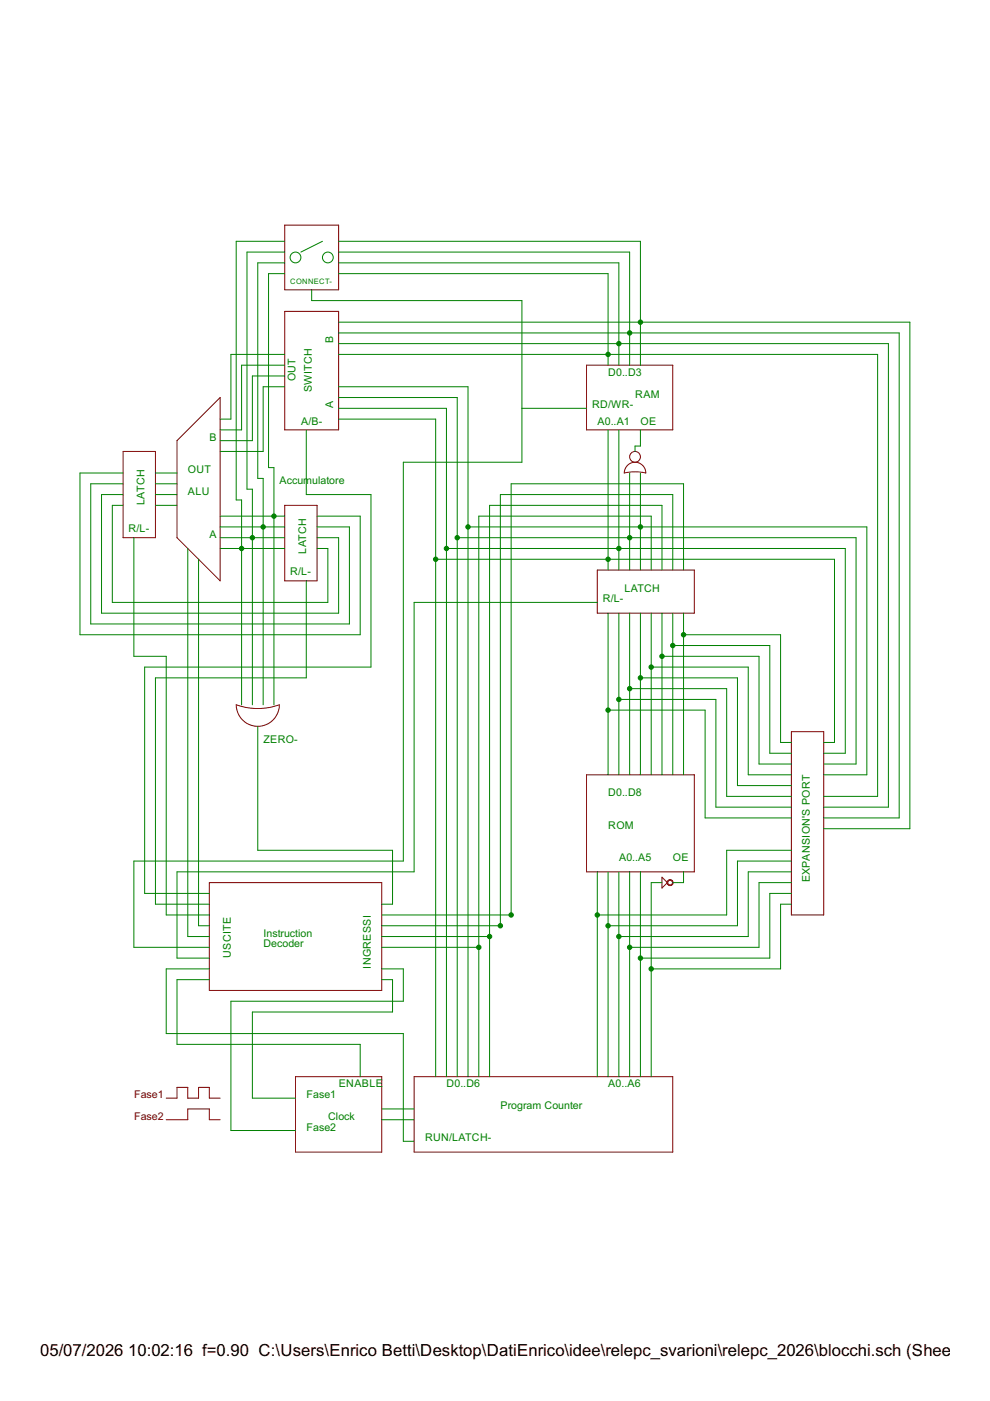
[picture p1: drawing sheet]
<?xml version="1.0" encoding="utf-8"?>
<!DOCTYPE eagle SYSTEM "eagle.dtd">
<eagle version="6.2">
<drawing>
<settings>
<setting alwaysvectorfont="no"/>
<setting verticaltext="up"/>
</settings>
<grid distance="0.05" unitdist="inch" unit="inch" style="lines" multiple="1" display="no" altdistance="0.01" altunitdist="inch" altunit="inch"/>
<schematic xreflabel="%F%N/%S.%C%R" xrefpart="/%S.%C%R">
<libraries>
</libraries>
<attributes>
</attributes>
<variantdefs>
</variantdefs>
<classes>
<class number="0" name="default" width="0" drill="0">
</class>
</classes>
<parts>
</parts>
<sheets>
<sheet>
<plain>
<text x="-17.78" y="35.56" size="1.778" layer="91">Clock</text>
<text x="-22.86" y="40.64" size="1.778" layer="91">Fase1</text>
<text x="-22.86" y="33.02" size="1.778" layer="91">Fase2</text>
<text x="-15.24" y="43.18" size="1.778" layer="91">ENABLE</text>
<text x="5.08" y="30.48" size="1.778" layer="91">RUN/LATCH-</text>
<text x="10.16" y="43.18" size="1.778" layer="91">D0..D6</text>
<text x="48.26" y="104.14" size="1.778" layer="91">ROM</text>
<text x="63.5" y="96.52" size="1.778" layer="91">OE</text>
<text x="50.8" y="96.52" size="1.778" layer="91">A0..A5</text>
<text x="48.26" y="43.18" size="1.778" layer="91">A0..A6</text>
<text x="48.26" y="111.76" size="1.778" layer="91">D0..D8</text>
<text x="93.98" y="116.84" size="1.778" layer="91" rot="R270">EXPANSION'S PORT</text>
<text x="52.07" y="160.02" size="1.778" layer="91">LATCH</text>
<text x="46.99" y="157.48" size="1.778" layer="91">R/L-</text>
<text x="-33.02" y="78.74" size="1.778" layer="91">Instruction</text>
<text x="-33.02" y="76.2" size="1.778" layer="91">Decoder</text>
<text x="54.61" y="205.74" size="1.778" layer="91">RAM</text>
<text x="45.72" y="199.39" size="1.778" layer="91">A0..A1</text>
<text x="55.88" y="199.39" size="1.778" layer="91">OE</text>
<text x="48.26" y="210.82" size="1.778" layer="91">D0..D3</text>
<text x="44.45" y="203.2" size="1.778" layer="91">RD/WR-</text>
<text x="-50.8" y="182.88" size="1.778" layer="91">ALU</text>
<text x="-21.59" y="207.01" size="1.778" layer="91" rot="R90">SWITCH</text>
<text x="-64.77" y="173.99" size="1.778" layer="91">R/L-</text>
<text x="-26.67" y="163.83" size="1.778" layer="91">R/L-</text>
<wire x1="-25.4" y1="27.94" x2="-25.4" y2="45.72" width="0.1524" layer="94"/>
<wire x1="-25.4" y1="45.72" x2="-5.08" y2="45.72" width="0.1524" layer="94"/>
<wire x1="-25.4" y1="27.94" x2="-5.08" y2="27.94" width="0.1524" layer="94"/>
<wire x1="-5.08" y1="27.94" x2="-5.08" y2="45.72" width="0.1524" layer="94"/>
<wire x1="-55.88" y1="40.64" x2="-53.34" y2="40.64" width="0.1524" layer="94"/>
<wire x1="-53.34" y1="40.64" x2="-53.34" y2="43.18" width="0.1524" layer="94"/>
<wire x1="-53.34" y1="43.18" x2="-50.8" y2="43.18" width="0.1524" layer="94"/>
<wire x1="-50.8" y1="43.18" x2="-50.8" y2="40.64" width="0.1524" layer="94"/>
<wire x1="-50.8" y1="40.64" x2="-48.26" y2="40.64" width="0.1524" layer="94"/>
<wire x1="-48.26" y1="40.64" x2="-48.26" y2="43.18" width="0.1524" layer="94"/>
<wire x1="-48.26" y1="43.18" x2="-45.72" y2="43.18" width="0.1524" layer="94"/>
<wire x1="-45.72" y1="43.18" x2="-45.72" y2="40.64" width="0.1524" layer="94"/>
<wire x1="-45.72" y1="40.64" x2="-43.18" y2="40.64" width="0.1524" layer="94"/>
<wire x1="-55.88" y1="35.56" x2="-50.8" y2="35.56" width="0.1524" layer="94"/>
<wire x1="-50.8" y1="35.56" x2="-50.8" y2="38.1" width="0.1524" layer="94"/>
<wire x1="-50.8" y1="38.1" x2="-45.72" y2="38.1" width="0.1524" layer="94"/>
<wire x1="-45.72" y1="38.1" x2="-45.72" y2="35.56" width="0.1524" layer="94"/>
<wire x1="-45.72" y1="35.56" x2="-43.18" y2="35.56" width="0.1524" layer="94"/>
<text x="-63.5" y="40.64" size="1.778" layer="94">Fase1</text>
<text x="-63.5" y="35.56" size="1.778" layer="94">Fase2</text>
<wire x1="2.54" y1="27.94" x2="2.54" y2="45.72" width="0.1524" layer="94"/>
<wire x1="2.54" y1="45.72" x2="63.5" y2="45.72" width="0.1524" layer="94"/>
<wire x1="63.5" y1="45.72" x2="63.5" y2="27.94" width="0.1524" layer="94"/>
<wire x1="63.5" y1="27.94" x2="2.54" y2="27.94" width="0.1524" layer="94"/>
<wire x1="-45.72" y1="66.04" x2="-45.72" y2="91.44" width="0.1524" layer="94"/>
<wire x1="-45.72" y1="91.44" x2="-5.08" y2="91.44" width="0.1524" layer="94"/>
<wire x1="-5.08" y1="91.44" x2="-5.08" y2="66.04" width="0.1524" layer="94"/>
<wire x1="-45.72" y1="66.04" x2="-5.08" y2="66.04" width="0.1524" layer="94"/>
<wire x1="43.18" y1="93.98" x2="68.58" y2="93.98" width="0.1524" layer="94"/>
<wire x1="68.58" y1="93.98" x2="68.58" y2="116.84" width="0.1524" layer="94"/>
<wire x1="68.58" y1="116.84" x2="43.18" y2="116.84" width="0.1524" layer="94"/>
<wire x1="43.18" y1="116.84" x2="43.18" y2="93.98" width="0.1524" layer="94"/>
<wire x1="60.96" y1="90.17" x2="60.96" y2="92.71" width="0.1524" layer="94"/>
<wire x1="60.96" y1="92.71" x2="62.23" y2="91.44" width="0.1524" layer="94"/>
<wire x1="62.23" y1="91.44" x2="60.96" y2="90.17" width="0.1524" layer="94"/>
<circle x="62.865" y="91.44" radius="0.635" width="0.1524" layer="94"/>
<wire x1="91.44" y1="83.82" x2="91.44" y2="127" width="0.1524" layer="94"/>
<wire x1="91.44" y1="127" x2="99.06" y2="127" width="0.1524" layer="94"/>
<wire x1="99.06" y1="127" x2="99.06" y2="83.82" width="0.1524" layer="94"/>
<wire x1="99.06" y1="83.82" x2="91.44" y2="83.82" width="0.1524" layer="94"/>
<text x="22.86" y="38.1" size="1.778" layer="91">Program Counter</text>
<wire x1="45.72" y1="154.94" x2="68.58" y2="154.94" width="0.1524" layer="94"/>
<wire x1="68.58" y1="154.94" x2="68.58" y2="165.1" width="0.1524" layer="94"/>
<wire x1="68.58" y1="165.1" x2="45.72" y2="165.1" width="0.1524" layer="94"/>
<wire x1="45.72" y1="154.94" x2="45.72" y2="165.1" width="0.1524" layer="94"/>
<wire x1="43.18" y1="198.12" x2="43.18" y2="213.36" width="0.1524" layer="94"/>
<wire x1="43.18" y1="213.36" x2="63.5" y2="213.36" width="0.1524" layer="94"/>
<wire x1="63.5" y1="213.36" x2="63.5" y2="198.12" width="0.1524" layer="94"/>
<wire x1="63.5" y1="198.12" x2="43.18" y2="198.12" width="0.1524" layer="94"/>
<text x="-24.13" y="199.39" size="1.778" layer="91">A/B-</text>
<text x="-16.51" y="203.2" size="1.778" layer="91" rot="R90">A</text>
<text x="-16.51" y="218.44" size="1.778" layer="91" rot="R90">B</text>
<text x="-25.4" y="209.55" size="1.778" layer="91" rot="R90">OUT</text>
<wire x1="-15.24" y1="198.12" x2="-27.94" y2="198.12" width="0.1524" layer="94"/>
<wire x1="-27.94" y1="198.12" x2="-27.94" y2="226.06" width="0.1524" layer="94"/>
<wire x1="-27.94" y1="226.06" x2="-15.24" y2="226.06" width="0.1524" layer="94"/>
<wire x1="-15.24" y1="226.06" x2="-15.24" y2="198.12" width="0.1524" layer="94"/>
<text x="-29.21" y="185.42" size="1.778" layer="91">Accumulatore</text>
<text x="-22.86" y="168.91" size="1.778" layer="91" rot="R90">LATCH</text>
<wire x1="-27.94" y1="162.56" x2="-27.94" y2="180.34" width="0.1524" layer="94"/>
<wire x1="-27.94" y1="180.34" x2="-20.32" y2="180.34" width="0.1524" layer="94"/>
<wire x1="-20.32" y1="180.34" x2="-20.32" y2="162.56" width="0.1524" layer="94"/>
<wire x1="-20.32" y1="162.56" x2="-27.94" y2="162.56" width="0.1524" layer="94"/>
<wire x1="-29.21" y1="133.35" x2="-39.37" y2="133.35" width="0.1524" layer="94" curve="-180"/>
<wire x1="-29.21" y1="133.35" x2="-39.37" y2="133.35" width="0.1524" layer="94" curve="-39.966213"/>
<text x="-33.02" y="124.46" size="1.778" layer="91">ZERO-</text>
<wire x1="-66.04" y1="172.72" x2="-66.04" y2="193.04" width="0.1524" layer="94"/>
<wire x1="-66.04" y1="193.04" x2="-58.42" y2="193.04" width="0.1524" layer="94"/>
<wire x1="-58.42" y1="193.04" x2="-58.42" y2="172.72" width="0.1524" layer="94"/>
<wire x1="-58.42" y1="172.72" x2="-66.04" y2="172.72" width="0.1524" layer="94"/>
<text x="-45.72" y="172.72" size="1.778" layer="91">A</text>
<text x="-45.72" y="195.58" size="1.778" layer="91">B</text>
<text x="-50.8" y="187.96" size="1.778" layer="91">OUT</text>
<text x="-60.96" y="180.34" size="1.778" layer="91" rot="R90">LATCH</text>
<wire x1="-53.34" y1="172.72" x2="-53.34" y2="195.58" width="0.1524" layer="94"/>
<wire x1="-43.18" y1="162.56" x2="-43.18" y2="205.74" width="0.1524" layer="94"/>
<wire x1="-43.18" y1="162.56" x2="-53.34" y2="172.72" width="0.1524" layer="94"/>
<wire x1="-53.34" y1="195.58" x2="-43.18" y2="205.74" width="0.1524" layer="94"/>
<text x="-40.64" y="73.66" size="1.778" layer="91" rot="R90">USCITE</text>
<text x="-7.62" y="71.12" size="1.778" layer="91" rot="R90">INGRESSI</text>
<wire x1="52.07" y1="187.96" x2="57.15" y2="187.96" width="0.1524" layer="94" curve="-25.750003"/>
<wire x1="52.07" y1="187.96" x2="57.15" y2="187.96" width="0.1524" layer="94" curve="-180"/>
<circle x="54.61" y="191.77" radius="1.27" width="0.1524" layer="94"/>
<wire x1="-27.94" y1="231.14" x2="-15.24" y2="231.14" width="0.1524" layer="94"/>
<wire x1="-15.24" y1="231.14" x2="-15.24" y2="246.38" width="0.1524" layer="94"/>
<wire x1="-15.24" y1="246.38" x2="-27.94" y2="246.38" width="0.1524" layer="94"/>
<wire x1="-27.94" y1="246.38" x2="-27.94" y2="231.14" width="0.1524" layer="94"/>
<circle x="-25.4" y="238.76" radius="1.27" width="0.1524" layer="91"/>
<circle x="-17.78" y="238.76" radius="1.27" width="0.1524" layer="91"/>
<text x="-26.67" y="232.41" size="1.27" layer="91">CONNECT-</text>
</plain>
<instances>
</instances>
<busses>
</busses>
<nets>
<net name="N$2" class="0">
<segment>
<wire x1="-15.24" y1="200.66" x2="7.62" y2="200.66" width="0.1524" layer="91"/>
<wire x1="48.26" y1="165.1" x2="48.26" y2="167.64" width="0.1524" layer="91"/>
<wire x1="48.26" y1="167.64" x2="7.62" y2="167.64" width="0.1524" layer="91"/>
<wire x1="7.62" y1="167.64" x2="7.62" y2="45.72" width="0.1524" layer="91"/>
<wire x1="48.26" y1="167.64" x2="101.6" y2="167.64" width="0.1524" layer="91"/>
<wire x1="101.6" y1="167.64" x2="101.6" y2="124.46" width="0.1524" layer="91"/>
<wire x1="101.6" y1="124.46" x2="99.06" y2="124.46" width="0.1524" layer="91"/>
<junction x="48.26" y="167.64"/>
<wire x1="48.26" y1="167.64" x2="48.26" y2="198.12" width="0.1524" layer="91"/>
<wire x1="7.62" y1="200.66" x2="7.62" y2="167.64" width="0.1524" layer="91"/>
<junction x="7.62" y="167.64"/>
</segment>
</net>
<net name="N$3" class="0">
<segment>
<wire x1="-5.08" y1="38.1" x2="2.54" y2="38.1" width="0.1524" layer="91"/>
</segment>
</net>
<net name="N$4" class="0">
<segment>
<wire x1="-5.08" y1="35.56" x2="2.54" y2="35.56" width="0.1524" layer="91"/>
</segment>
</net>
<net name="N$5" class="0">
<segment>
<wire x1="-53.34" y1="68.58" x2="-45.72" y2="68.58" width="0.1524" layer="91"/>
<wire x1="-10.16" y1="45.72" x2="-10.16" y2="53.34" width="0.1524" layer="91"/>
<wire x1="-10.16" y1="53.34" x2="-53.34" y2="53.34" width="0.1524" layer="91"/>
<wire x1="-53.34" y1="53.34" x2="-53.34" y2="68.58" width="0.1524" layer="91"/>
</segment>
</net>
<net name="N$6" class="0">
<segment>
<wire x1="-55.88" y1="71.12" x2="-45.72" y2="71.12" width="0.1524" layer="91"/>
<wire x1="2.54" y1="30.48" x2="0" y2="30.48" width="0.1524" layer="91"/>
<wire x1="0" y1="30.48" x2="0" y2="55.88" width="0.1524" layer="91"/>
<wire x1="0" y1="55.88" x2="-55.88" y2="55.88" width="0.1524" layer="91"/>
<wire x1="-55.88" y1="55.88" x2="-55.88" y2="71.12" width="0.1524" layer="91"/>
</segment>
</net>
<net name="N$7" class="0">
<segment>
<wire x1="-25.4" y1="33.02" x2="-40.64" y2="33.02" width="0.1524" layer="91"/>
<wire x1="-40.64" y1="33.02" x2="-40.64" y2="63.5" width="0.1524" layer="91"/>
<wire x1="-40.64" y1="63.5" x2="0" y2="63.5" width="0.1524" layer="91"/>
<wire x1="0" y1="63.5" x2="0" y2="71.12" width="0.1524" layer="91"/>
<wire x1="0" y1="71.12" x2="-5.08" y2="71.12" width="0.1524" layer="91"/>
</segment>
</net>
<net name="N$8" class="0">
<segment>
<wire x1="-2.54" y1="68.58" x2="-5.08" y2="68.58" width="0.1524" layer="91"/>
<wire x1="-2.54" y1="60.96" x2="-2.54" y2="68.58" width="0.1524" layer="91"/>
<wire x1="-35.56" y1="60.96" x2="-2.54" y2="60.96" width="0.1524" layer="91"/>
<wire x1="-25.4" y1="40.64" x2="-35.56" y2="40.64" width="0.1524" layer="91"/>
<wire x1="-35.56" y1="40.64" x2="-35.56" y2="60.96" width="0.1524" layer="91"/>
</segment>
</net>
<net name="N$9" class="0">
<segment>
<wire x1="66.04" y1="91.44" x2="66.04" y2="93.98" width="0.1524" layer="91"/>
<wire x1="63.5" y1="91.44" x2="66.04" y2="91.44" width="0.1524" layer="91"/>
</segment>
</net>
<net name="N$10" class="0">
<segment>
<wire x1="88.9" y1="86.36" x2="91.44" y2="86.36" width="0.1524" layer="91"/>
<wire x1="88.9" y1="71.12" x2="88.9" y2="86.36" width="0.1524" layer="91"/>
<wire x1="58.42" y1="91.44" x2="60.96" y2="91.44" width="0.1524" layer="91"/>
<wire x1="58.42" y1="71.12" x2="58.42" y2="91.44" width="0.1524" layer="91"/>
<wire x1="58.42" y1="71.12" x2="88.9" y2="71.12" width="0.1524" layer="91"/>
<junction x="58.42" y="71.12"/>
<wire x1="58.42" y1="45.72" x2="58.42" y2="71.12" width="0.1524" layer="91"/>
</segment>
</net>
<net name="N$11" class="0">
<segment>
<wire x1="86.36" y1="88.9" x2="91.44" y2="88.9" width="0.1524" layer="91"/>
<wire x1="86.36" y1="73.66" x2="86.36" y2="88.9" width="0.1524" layer="91"/>
<wire x1="55.88" y1="73.66" x2="55.88" y2="93.98" width="0.1524" layer="91"/>
<wire x1="55.88" y1="73.66" x2="86.36" y2="73.66" width="0.1524" layer="91"/>
<junction x="55.88" y="73.66"/>
<wire x1="55.88" y1="45.72" x2="55.88" y2="73.66" width="0.1524" layer="91"/>
</segment>
</net>
<net name="N$12" class="0">
<segment>
<wire x1="83.82" y1="91.44" x2="91.44" y2="91.44" width="0.1524" layer="91"/>
<wire x1="83.82" y1="76.2" x2="83.82" y2="91.44" width="0.1524" layer="91"/>
<wire x1="53.34" y1="76.2" x2="53.34" y2="93.98" width="0.1524" layer="91"/>
<wire x1="53.34" y1="76.2" x2="83.82" y2="76.2" width="0.1524" layer="91"/>
<junction x="53.34" y="76.2"/>
<wire x1="53.34" y1="45.72" x2="53.34" y2="76.2" width="0.1524" layer="91"/>
</segment>
</net>
<net name="N$13" class="0">
<segment>
<wire x1="81.28" y1="93.98" x2="91.44" y2="93.98" width="0.1524" layer="91"/>
<wire x1="81.28" y1="78.74" x2="81.28" y2="93.98" width="0.1524" layer="91"/>
<wire x1="50.8" y1="78.74" x2="50.8" y2="93.98" width="0.1524" layer="91"/>
<wire x1="50.8" y1="78.74" x2="81.28" y2="78.74" width="0.1524" layer="91"/>
<junction x="50.8" y="78.74"/>
<wire x1="50.8" y1="45.72" x2="50.8" y2="78.74" width="0.1524" layer="91"/>
</segment>
</net>
<net name="N$14" class="0">
<segment>
<wire x1="78.74" y1="96.52" x2="91.44" y2="96.52" width="0.1524" layer="91"/>
<wire x1="78.74" y1="81.28" x2="78.74" y2="96.52" width="0.1524" layer="91"/>
<wire x1="48.26" y1="81.28" x2="78.74" y2="81.28" width="0.1524" layer="91"/>
<wire x1="48.26" y1="81.28" x2="48.26" y2="93.98" width="0.1524" layer="91"/>
<junction x="48.26" y="81.28"/>
<wire x1="48.26" y1="45.72" x2="48.26" y2="81.28" width="0.1524" layer="91"/>
</segment>
</net>
<net name="N$15" class="0">
<segment>
<wire x1="76.2" y1="99.06" x2="91.44" y2="99.06" width="0.1524" layer="91"/>
<wire x1="76.2" y1="83.82" x2="76.2" y2="99.06" width="0.1524" layer="91"/>
<wire x1="45.72" y1="83.82" x2="45.72" y2="93.98" width="0.1524" layer="91"/>
<wire x1="45.72" y1="83.82" x2="76.2" y2="83.82" width="0.1524" layer="91"/>
<junction x="45.72" y="83.82"/>
<wire x1="45.72" y1="45.72" x2="45.72" y2="83.82" width="0.1524" layer="91"/>
</segment>
</net>
<net name="N$16" class="0">
<segment>
<wire x1="45.72" y1="157.48" x2="2.54" y2="157.48" width="0.1524" layer="91"/>
<wire x1="2.54" y1="157.48" x2="2.54" y2="93.98" width="0.1524" layer="91"/>
<wire x1="2.54" y1="93.98" x2="-53.34" y2="93.98" width="0.1524" layer="91"/>
<wire x1="-53.34" y1="93.98" x2="-53.34" y2="73.66" width="0.1524" layer="91"/>
<wire x1="-53.34" y1="73.66" x2="-45.72" y2="73.66" width="0.1524" layer="91"/>
</segment>
</net>
<net name="N$17" class="0">
<segment>
<wire x1="17.78" y1="76.2" x2="-5.08" y2="76.2" width="0.1524" layer="91"/>
<junction x="17.78" y="76.2"/>
<wire x1="60.96" y1="165.1" x2="60.96" y2="180.34" width="0.1524" layer="91"/>
<wire x1="60.96" y1="180.34" x2="20.32" y2="180.34" width="0.1524" layer="91"/>
<wire x1="20.32" y1="180.34" x2="20.32" y2="78.74" width="0.1524" layer="91"/>
<wire x1="20.32" y1="78.74" x2="20.32" y2="45.72" width="0.1524" layer="91"/>
<junction x="20.32" y="78.74"/>
<wire x1="20.32" y1="78.74" x2="17.78" y2="78.74" width="0.1524" layer="91"/>
<wire x1="-5.08" y1="78.74" x2="17.78" y2="78.74" width="0.1524" layer="91"/>
<wire x1="58.42" y1="165.1" x2="58.42" y2="177.8" width="0.1524" layer="91"/>
<wire x1="58.42" y1="177.8" x2="17.78" y2="177.8" width="0.1524" layer="91"/>
<wire x1="17.78" y1="177.8" x2="17.78" y2="78.74" width="0.1524" layer="91"/>
<wire x1="17.78" y1="78.74" x2="17.78" y2="76.2" width="0.1524" layer="91"/>
<wire x1="17.78" y1="76.2" x2="17.78" y2="45.72" width="0.1524" layer="91"/>
</segment>
</net>
<net name="N$18" class="0">
<segment>
<junction x="22.86" y="81.28"/>
<wire x1="63.5" y1="165.1" x2="63.5" y2="182.88" width="0.1524" layer="91"/>
<wire x1="63.5" y1="182.88" x2="22.86" y2="182.88" width="0.1524" layer="91"/>
<wire x1="22.86" y1="182.88" x2="22.86" y2="81.28" width="0.1524" layer="91"/>
<wire x1="22.86" y1="81.28" x2="-5.08" y2="81.28" width="0.1524" layer="91"/>
</segment>
</net>
<net name="N$19" class="0">
<segment>
<junction x="25.4" y="83.82"/>
<wire x1="66.04" y1="165.1" x2="66.04" y2="185.42" width="0.1524" layer="91"/>
<wire x1="66.04" y1="185.42" x2="25.4" y2="185.42" width="0.1524" layer="91"/>
<wire x1="25.4" y1="185.42" x2="25.4" y2="83.82" width="0.1524" layer="91"/>
<wire x1="25.4" y1="83.82" x2="-5.08" y2="83.82" width="0.1524" layer="91"/>
</segment>
</net>
<net name="N$20" class="0">
<segment>
<wire x1="88.9" y1="124.46" x2="91.44" y2="124.46" width="0.1524" layer="91"/>
<wire x1="88.9" y1="149.86" x2="88.9" y2="124.46" width="0.1524" layer="91"/>
<wire x1="66.04" y1="149.86" x2="88.9" y2="149.86" width="0.1524" layer="91"/>
<junction x="66.04" y="149.86"/>
<wire x1="66.04" y1="149.86" x2="66.04" y2="154.94" width="0.1524" layer="91"/>
<wire x1="66.04" y1="116.84" x2="66.04" y2="149.86" width="0.1524" layer="91"/>
</segment>
</net>
<net name="N$21" class="0">
<segment>
<wire x1="86.36" y1="121.92" x2="91.44" y2="121.92" width="0.1524" layer="91"/>
<wire x1="86.36" y1="147.32" x2="86.36" y2="121.92" width="0.1524" layer="91"/>
<wire x1="63.5" y1="147.32" x2="86.36" y2="147.32" width="0.1524" layer="91"/>
<junction x="63.5" y="147.32"/>
<wire x1="63.5" y1="147.32" x2="63.5" y2="154.94" width="0.1524" layer="91"/>
<wire x1="63.5" y1="116.84" x2="63.5" y2="147.32" width="0.1524" layer="91"/>
</segment>
</net>
<net name="N$22" class="0">
<segment>
<wire x1="83.82" y1="119.38" x2="91.44" y2="119.38" width="0.1524" layer="91"/>
<wire x1="83.82" y1="144.78" x2="83.82" y2="119.38" width="0.1524" layer="91"/>
<wire x1="60.96" y1="144.78" x2="83.82" y2="144.78" width="0.1524" layer="91"/>
<junction x="60.96" y="144.78"/>
<wire x1="60.96" y1="144.78" x2="60.96" y2="154.94" width="0.1524" layer="91"/>
<wire x1="60.96" y1="116.84" x2="60.96" y2="144.78" width="0.1524" layer="91"/>
</segment>
</net>
<net name="N$23" class="0">
<segment>
<wire x1="81.28" y1="116.84" x2="91.44" y2="116.84" width="0.1524" layer="91"/>
<wire x1="81.28" y1="142.24" x2="81.28" y2="116.84" width="0.1524" layer="91"/>
<wire x1="58.42" y1="142.24" x2="81.28" y2="142.24" width="0.1524" layer="91"/>
<junction x="58.42" y="142.24"/>
<wire x1="58.42" y1="142.24" x2="58.42" y2="154.94" width="0.1524" layer="91"/>
<wire x1="58.42" y1="116.84" x2="58.42" y2="142.24" width="0.1524" layer="91"/>
</segment>
</net>
<net name="N$24" class="0">
<segment>
<wire x1="78.74" y1="114.3" x2="91.44" y2="114.3" width="0.1524" layer="91"/>
<wire x1="78.74" y1="139.7" x2="78.74" y2="114.3" width="0.1524" layer="91"/>
<wire x1="55.88" y1="139.7" x2="78.74" y2="139.7" width="0.1524" layer="91"/>
<junction x="55.88" y="139.7"/>
<wire x1="55.88" y1="139.7" x2="55.88" y2="154.94" width="0.1524" layer="91"/>
<wire x1="55.88" y1="116.84" x2="55.88" y2="139.7" width="0.1524" layer="91"/>
</segment>
</net>
<net name="N$25" class="0">
<segment>
<wire x1="76.2" y1="111.76" x2="91.44" y2="111.76" width="0.1524" layer="91"/>
<wire x1="76.2" y1="137.16" x2="76.2" y2="111.76" width="0.1524" layer="91"/>
<wire x1="53.34" y1="137.16" x2="76.2" y2="137.16" width="0.1524" layer="91"/>
<junction x="53.34" y="137.16"/>
<wire x1="53.34" y1="137.16" x2="53.34" y2="154.94" width="0.1524" layer="91"/>
<wire x1="53.34" y1="116.84" x2="53.34" y2="137.16" width="0.1524" layer="91"/>
</segment>
</net>
<net name="N$26" class="0">
<segment>
<wire x1="73.66" y1="109.22" x2="91.44" y2="109.22" width="0.1524" layer="91"/>
<wire x1="73.66" y1="134.62" x2="73.66" y2="109.22" width="0.1524" layer="91"/>
<wire x1="50.8" y1="134.62" x2="73.66" y2="134.62" width="0.1524" layer="91"/>
<junction x="50.8" y="134.62"/>
<wire x1="50.8" y1="134.62" x2="50.8" y2="154.94" width="0.1524" layer="91"/>
<wire x1="50.8" y1="116.84" x2="50.8" y2="134.62" width="0.1524" layer="91"/>
</segment>
</net>
<net name="N$27" class="0">
<segment>
<wire x1="71.12" y1="106.68" x2="91.44" y2="106.68" width="0.1524" layer="91"/>
<wire x1="71.12" y1="106.68" x2="71.12" y2="132.08" width="0.1524" layer="91"/>
<wire x1="71.12" y1="132.08" x2="48.26" y2="132.08" width="0.1524" layer="91"/>
<junction x="48.26" y="132.08"/>
<wire x1="48.26" y1="132.08" x2="48.26" y2="154.94" width="0.1524" layer="91"/>
<wire x1="48.26" y1="132.08" x2="48.26" y2="116.84" width="0.1524" layer="91"/>
</segment>
</net>
<net name="N$28" class="0">
<segment>
<wire x1="54.61" y1="193.04" x2="54.61" y2="194.31" width="0.1524" layer="91"/>
<wire x1="54.61" y1="194.31" x2="55.88" y2="194.31" width="0.1524" layer="91"/>
<wire x1="55.88" y1="194.31" x2="55.88" y2="198.12" width="0.1524" layer="91"/>
</segment>
</net>
<net name="N$29" class="0">
<segment>
<wire x1="27.94" y1="203.2" x2="43.18" y2="203.2" width="0.1524" layer="91"/>
<wire x1="27.94" y1="190.5" x2="27.94" y2="203.2" width="0.1524" layer="91"/>
<wire x1="0" y1="190.5" x2="27.94" y2="190.5" width="0.1524" layer="91"/>
<wire x1="0" y1="96.52" x2="0" y2="190.5" width="0.1524" layer="91"/>
<wire x1="-63.5" y1="96.52" x2="0" y2="96.52" width="0.1524" layer="91"/>
<wire x1="-45.72" y1="76.2" x2="-63.5" y2="76.2" width="0.1524" layer="91"/>
<wire x1="-63.5" y1="76.2" x2="-63.5" y2="96.52" width="0.1524" layer="91"/>
<wire x1="27.94" y1="203.2" x2="27.94" y2="228.6" width="0.1524" layer="91"/>
<wire x1="27.94" y1="228.6" x2="-21.59" y2="228.6" width="0.1524" layer="91"/>
<wire x1="-21.59" y1="228.6" x2="-21.59" y2="231.14" width="0.1524" layer="91"/>
</segment>
</net>
<net name="N$30" class="0">
<segment>
<wire x1="-45.72" y1="78.74" x2="-50.8" y2="78.74" width="0.1524" layer="91"/>
<wire x1="-50.8" y1="78.74" x2="-50.8" y2="170.18" width="0.1524" layer="91"/>
</segment>
</net>
<net name="N$31" class="0">
<segment>
<wire x1="99.06" y1="104.14" x2="119.38" y2="104.14" width="0.1524" layer="91"/>
<wire x1="119.38" y1="104.14" x2="119.38" y2="223.52" width="0.1524" layer="91"/>
<wire x1="119.38" y1="223.52" x2="55.88" y2="223.52" width="0.1524" layer="91"/>
<wire x1="55.88" y1="223.52" x2="-15.24" y2="223.52" width="0.1524" layer="91"/>
<junction x="55.88" y="223.52"/>
<wire x1="55.88" y1="223.52" x2="55.88" y2="213.36" width="0.1524" layer="91"/>
<wire x1="-15.24" y1="242.57" x2="55.88" y2="242.57" width="0.1524" layer="91"/>
<wire x1="55.88" y1="242.57" x2="55.88" y2="223.52" width="0.1524" layer="91"/>
</segment>
</net>
<net name="N$32" class="0">
<segment>
<wire x1="99.06" y1="106.68" x2="116.84" y2="106.68" width="0.1524" layer="91"/>
<wire x1="116.84" y1="106.68" x2="116.84" y2="220.98" width="0.1524" layer="91"/>
<wire x1="116.84" y1="220.98" x2="53.34" y2="220.98" width="0.1524" layer="91"/>
<wire x1="53.34" y1="220.98" x2="-15.24" y2="220.98" width="0.1524" layer="91"/>
<junction x="53.34" y="220.98"/>
<wire x1="53.34" y1="220.98" x2="53.34" y2="213.36" width="0.1524" layer="91"/>
<wire x1="-15.24" y1="240.03" x2="53.34" y2="240.03" width="0.1524" layer="91"/>
<wire x1="53.34" y1="240.03" x2="53.34" y2="220.98" width="0.1524" layer="91"/>
</segment>
</net>
<net name="N$33" class="0">
<segment>
<wire x1="99.06" y1="109.22" x2="114.3" y2="109.22" width="0.1524" layer="91"/>
<wire x1="114.3" y1="109.22" x2="114.3" y2="218.44" width="0.1524" layer="91"/>
<wire x1="114.3" y1="218.44" x2="50.8" y2="218.44" width="0.1524" layer="91"/>
<wire x1="50.8" y1="218.44" x2="-15.24" y2="218.44" width="0.1524" layer="91"/>
<junction x="50.8" y="218.44"/>
<wire x1="50.8" y1="218.44" x2="50.8" y2="213.36" width="0.1524" layer="91"/>
<wire x1="-15.24" y1="237.49" x2="50.8" y2="237.49" width="0.1524" layer="91"/>
<wire x1="50.8" y1="237.49" x2="50.8" y2="218.44" width="0.1524" layer="91"/>
</segment>
</net>
<net name="N$34" class="0">
<segment>
<wire x1="99.06" y1="111.76" x2="111.76" y2="111.76" width="0.1524" layer="91"/>
<wire x1="111.76" y1="111.76" x2="111.76" y2="215.9" width="0.1524" layer="91"/>
<wire x1="111.76" y1="215.9" x2="48.26" y2="215.9" width="0.1524" layer="91"/>
<wire x1="48.26" y1="215.9" x2="-15.24" y2="215.9" width="0.1524" layer="91"/>
<junction x="48.26" y="215.9"/>
<wire x1="48.26" y1="215.9" x2="48.26" y2="213.36" width="0.1524" layer="91"/>
<wire x1="-15.24" y1="234.95" x2="48.26" y2="234.95" width="0.1524" layer="91"/>
<wire x1="48.26" y1="234.95" x2="48.26" y2="215.9" width="0.1524" layer="91"/>
</segment>
</net>
<net name="N$35" class="0">
<segment>
<wire x1="109.22" y1="116.84" x2="99.06" y2="116.84" width="0.1524" layer="91"/>
<wire x1="15.24" y1="175.26" x2="15.24" y2="45.72" width="0.1524" layer="91"/>
<wire x1="-15.24" y1="208.28" x2="15.24" y2="208.28" width="0.1524" layer="91"/>
<wire x1="15.24" y1="208.28" x2="15.24" y2="175.26" width="0.1524" layer="91"/>
<junction x="15.24" y="175.26"/>
<wire x1="55.88" y1="165.1" x2="55.88" y2="175.26" width="0.1524" layer="91"/>
<wire x1="55.88" y1="175.26" x2="15.24" y2="175.26" width="0.1524" layer="91"/>
<junction x="55.88" y="175.26"/>
<wire x1="55.88" y1="175.26" x2="55.88" y2="187.96" width="0.1524" layer="91"/>
<wire x1="55.88" y1="175.26" x2="109.22" y2="175.26" width="0.1524" layer="91"/>
<wire x1="109.22" y1="175.26" x2="109.22" y2="116.84" width="0.1524" layer="91"/>
</segment>
</net>
<net name="N$36" class="0">
<segment>
<wire x1="106.68" y1="119.38" x2="99.06" y2="119.38" width="0.1524" layer="91"/>
<wire x1="12.7" y1="172.72" x2="12.7" y2="45.72" width="0.1524" layer="91"/>
<wire x1="-15.24" y1="205.74" x2="12.7" y2="205.74" width="0.1524" layer="91"/>
<wire x1="12.7" y1="205.74" x2="12.7" y2="172.72" width="0.1524" layer="91"/>
<junction x="12.7" y="172.72"/>
<wire x1="53.34" y1="165.1" x2="53.34" y2="172.72" width="0.1524" layer="91"/>
<wire x1="53.34" y1="172.72" x2="12.7" y2="172.72" width="0.1524" layer="91"/>
<junction x="53.34" y="172.72"/>
<wire x1="53.34" y1="172.72" x2="53.34" y2="187.96" width="0.1524" layer="91"/>
<wire x1="53.34" y1="172.72" x2="106.68" y2="172.72" width="0.1524" layer="91"/>
<wire x1="106.68" y1="172.72" x2="106.68" y2="119.38" width="0.1524" layer="91"/>
</segment>
</net>
<net name="N$37" class="0">
<segment>
<wire x1="104.14" y1="121.92" x2="99.06" y2="121.92" width="0.1524" layer="91"/>
<wire x1="10.16" y1="170.18" x2="10.16" y2="45.72" width="0.1524" layer="91"/>
<wire x1="-15.24" y1="203.2" x2="10.16" y2="203.2" width="0.1524" layer="91"/>
<wire x1="10.16" y1="203.2" x2="10.16" y2="170.18" width="0.1524" layer="91"/>
<junction x="10.16" y="170.18"/>
<wire x1="50.8" y1="165.1" x2="50.8" y2="170.18" width="0.1524" layer="91"/>
<wire x1="50.8" y1="170.18" x2="10.16" y2="170.18" width="0.1524" layer="91"/>
<junction x="50.8" y="170.18"/>
<wire x1="50.8" y1="170.18" x2="50.8" y2="198.12" width="0.1524" layer="91"/>
<wire x1="50.8" y1="170.18" x2="104.14" y2="170.18" width="0.1524" layer="91"/>
<wire x1="104.14" y1="170.18" x2="104.14" y2="121.92" width="0.1524" layer="91"/>
</segment>
</net>
<net name="N$38" class="0">
<segment>
<wire x1="-22.86" y1="198.12" x2="-22.86" y2="182.88" width="0.1524" layer="91"/>
<wire x1="-22.86" y1="182.88" x2="-7.62" y2="182.88" width="0.1524" layer="91"/>
<wire x1="-7.62" y1="182.88" x2="-7.62" y2="142.24" width="0.1524" layer="91"/>
<wire x1="-7.62" y1="142.24" x2="-60.96" y2="142.24" width="0.1524" layer="91"/>
<wire x1="-60.96" y1="142.24" x2="-60.96" y2="88.9" width="0.1524" layer="91"/>
<wire x1="-60.96" y1="88.9" x2="-45.72" y2="88.9" width="0.1524" layer="91"/>
</segment>
</net>
<net name="N$39" class="0">
<segment>
<wire x1="-58.42" y1="86.36" x2="-45.72" y2="86.36" width="0.1524" layer="91"/>
<wire x1="-22.86" y1="162.56" x2="-22.86" y2="139.7" width="0.1524" layer="91"/>
<wire x1="-22.86" y1="139.7" x2="-58.42" y2="139.7" width="0.1524" layer="91"/>
<wire x1="-58.42" y1="139.7" x2="-58.42" y2="86.36" width="0.1524" layer="91"/>
</segment>
</net>
<net name="N$40" class="0">
<segment>
<wire x1="-5.08" y1="86.36" x2="-2.54" y2="86.36" width="0.1524" layer="91"/>
<wire x1="-2.54" y1="86.36" x2="-2.54" y2="99.06" width="0.1524" layer="91"/>
<wire x1="-2.54" y1="99.06" x2="-34.29" y2="99.06" width="0.1524" layer="91"/>
<wire x1="-34.29" y1="99.06" x2="-34.29" y2="128.27" width="0.1524" layer="91"/>
</segment>
</net>
<net name="N$41" class="0">
<segment>
<wire x1="-10.16" y1="177.8" x2="-20.32" y2="177.8" width="0.1524" layer="91"/>
<wire x1="-10.16" y1="149.86" x2="-10.16" y2="177.8" width="0.1524" layer="91"/>
<wire x1="-66.04" y1="187.96" x2="-76.2" y2="187.96" width="0.1524" layer="91"/>
<wire x1="-76.2" y1="187.96" x2="-76.2" y2="149.86" width="0.1524" layer="91"/>
<wire x1="-76.2" y1="149.86" x2="-10.16" y2="149.86" width="0.1524" layer="91"/>
</segment>
</net>
<net name="N$42" class="0">
<segment>
<wire x1="-12.7" y1="175.26" x2="-20.32" y2="175.26" width="0.1524" layer="91"/>
<wire x1="-12.7" y1="152.4" x2="-12.7" y2="175.26" width="0.1524" layer="91"/>
<wire x1="-66.04" y1="185.42" x2="-73.66" y2="185.42" width="0.1524" layer="91"/>
<wire x1="-73.66" y1="185.42" x2="-73.66" y2="152.4" width="0.1524" layer="91"/>
<wire x1="-73.66" y1="152.4" x2="-12.7" y2="152.4" width="0.1524" layer="91"/>
</segment>
</net>
<net name="N$43" class="0">
<segment>
<wire x1="-15.24" y1="172.72" x2="-20.32" y2="172.72" width="0.1524" layer="91"/>
<wire x1="-15.24" y1="154.94" x2="-15.24" y2="172.72" width="0.1524" layer="91"/>
<wire x1="-66.04" y1="182.88" x2="-71.12" y2="182.88" width="0.1524" layer="91"/>
<wire x1="-71.12" y1="182.88" x2="-71.12" y2="154.94" width="0.1524" layer="91"/>
<wire x1="-71.12" y1="154.94" x2="-15.24" y2="154.94" width="0.1524" layer="91"/>
</segment>
</net>
<net name="N$44" class="0">
<segment>
<wire x1="-17.78" y1="170.18" x2="-20.32" y2="170.18" width="0.1524" layer="91"/>
<wire x1="-17.78" y1="157.48" x2="-17.78" y2="170.18" width="0.1524" layer="91"/>
<wire x1="-68.58" y1="157.48" x2="-17.78" y2="157.48" width="0.1524" layer="91"/>
<wire x1="-66.04" y1="180.34" x2="-68.58" y2="180.34" width="0.1524" layer="91"/>
<wire x1="-68.58" y1="180.34" x2="-68.58" y2="157.48" width="0.1524" layer="91"/>
</segment>
</net>
<net name="N$45" class="0">
<segment>
<wire x1="-55.88" y1="83.82" x2="-45.72" y2="83.82" width="0.1524" layer="91"/>
<wire x1="-63.5" y1="172.72" x2="-63.5" y2="144.78" width="0.1524" layer="91"/>
<wire x1="-63.5" y1="144.78" x2="-55.88" y2="144.78" width="0.1524" layer="91"/>
<wire x1="-55.88" y1="144.78" x2="-55.88" y2="83.82" width="0.1524" layer="91"/>
</segment>
</net>
<net name="N$46" class="0">
<segment>
<wire x1="-33.02" y1="208.28" x2="-27.94" y2="208.28" width="0.1524" layer="91"/>
<wire x1="-33.02" y1="193.04" x2="-33.02" y2="208.28" width="0.1524" layer="91"/>
<wire x1="-43.18" y1="193.04" x2="-33.02" y2="193.04" width="0.1524" layer="91"/>
</segment>
</net>
<net name="N$47" class="0">
<segment>
<wire x1="-35.56" y1="210.82" x2="-27.94" y2="210.82" width="0.1524" layer="91"/>
<wire x1="-35.56" y1="195.58" x2="-35.56" y2="210.82" width="0.1524" layer="91"/>
<wire x1="-43.18" y1="195.58" x2="-35.56" y2="195.58" width="0.1524" layer="91"/>
</segment>
</net>
<net name="N$48" class="0">
<segment>
<wire x1="-38.1" y1="213.36" x2="-27.94" y2="213.36" width="0.1524" layer="91"/>
<wire x1="-38.1" y1="198.12" x2="-38.1" y2="213.36" width="0.1524" layer="91"/>
<wire x1="-43.18" y1="198.12" x2="-38.1" y2="198.12" width="0.1524" layer="91"/>
</segment>
</net>
<net name="N$49" class="0">
<segment>
<wire x1="-40.64" y1="215.9" x2="-27.94" y2="215.9" width="0.1524" layer="91"/>
<wire x1="-40.64" y1="200.66" x2="-40.64" y2="215.9" width="0.1524" layer="91"/>
<wire x1="-43.18" y1="200.66" x2="-40.64" y2="200.66" width="0.1524" layer="91"/>
</segment>
</net>
<net name="N$50" class="0">
<segment>
<wire x1="-27.94" y1="177.8" x2="-30.48" y2="177.8" width="0.1524" layer="91"/>
<wire x1="-30.48" y1="177.8" x2="-43.18" y2="177.8" width="0.1524" layer="91"/>
<junction x="-30.48" y="177.8"/>
<wire x1="-30.48" y1="133.35" x2="-30.48" y2="177.8" width="0.1524" layer="91"/>
<wire x1="-30.48" y1="177.8" x2="-30.48" y2="189.23" width="0.1524" layer="91"/>
<wire x1="-30.48" y1="189.23" x2="-31.75" y2="189.23" width="0.1524" layer="91"/>
<wire x1="-31.75" y1="189.23" x2="-31.75" y2="234.95" width="0.1524" layer="91"/>
<wire x1="-31.75" y1="234.95" x2="-27.94" y2="234.95" width="0.1524" layer="91"/>
</segment>
</net>
<net name="N$51" class="0">
<segment>
<wire x1="-43.18" y1="175.26" x2="-33.02" y2="175.26" width="0.1524" layer="91"/>
<wire x1="-33.02" y1="175.26" x2="-27.94" y2="175.26" width="0.1524" layer="91"/>
<junction x="-33.02" y="175.26"/>
<wire x1="-33.02" y1="133.35" x2="-33.02" y2="175.26" width="0.1524" layer="91"/>
<wire x1="-33.02" y1="175.26" x2="-33.02" y2="186.69" width="0.1524" layer="91"/>
<wire x1="-33.02" y1="186.69" x2="-34.29" y2="186.69" width="0.1524" layer="91"/>
<wire x1="-34.29" y1="186.69" x2="-34.29" y2="237.49" width="0.1524" layer="91"/>
<wire x1="-34.29" y1="237.49" x2="-27.94" y2="237.49" width="0.1524" layer="91"/>
</segment>
</net>
<net name="N$52" class="0">
<segment>
<wire x1="-43.18" y1="172.72" x2="-35.56" y2="172.72" width="0.1524" layer="91"/>
<wire x1="-35.56" y1="172.72" x2="-27.94" y2="172.72" width="0.1524" layer="91"/>
<junction x="-35.56" y="172.72"/>
<wire x1="-35.56" y1="133.35" x2="-35.56" y2="172.72" width="0.1524" layer="91"/>
<wire x1="-35.56" y1="172.72" x2="-35.56" y2="184.15" width="0.1524" layer="91"/>
<wire x1="-35.56" y1="184.15" x2="-36.83" y2="184.15" width="0.1524" layer="91"/>
<wire x1="-36.83" y1="184.15" x2="-36.83" y2="240.03" width="0.1524" layer="91"/>
<wire x1="-36.83" y1="240.03" x2="-27.94" y2="240.03" width="0.1524" layer="91"/>
</segment>
</net>
<net name="N$53" class="0">
<segment>
<wire x1="-43.18" y1="170.18" x2="-38.1" y2="170.18" width="0.1524" layer="91"/>
<wire x1="-38.1" y1="170.18" x2="-27.94" y2="170.18" width="0.1524" layer="91"/>
<junction x="-38.1" y="170.18"/>
<wire x1="-38.1" y1="133.35" x2="-38.1" y2="170.18" width="0.1524" layer="91"/>
<wire x1="-38.1" y1="170.18" x2="-38.1" y2="181.61" width="0.1524" layer="91"/>
<wire x1="-38.1" y1="181.61" x2="-39.37" y2="181.61" width="0.1524" layer="91"/>
<wire x1="-39.37" y1="181.61" x2="-39.37" y2="242.57" width="0.1524" layer="91"/>
<wire x1="-39.37" y1="242.57" x2="-27.94" y2="242.57" width="0.1524" layer="91"/>
</segment>
</net>
<net name="N$55" class="0">
<segment>
<wire x1="-58.42" y1="180.34" x2="-53.34" y2="180.34" width="0.1524" layer="91"/>
</segment>
</net>
<net name="N$56" class="0">
<segment>
<wire x1="-58.42" y1="182.88" x2="-53.34" y2="182.88" width="0.1524" layer="91"/>
</segment>
</net>
<net name="N$57" class="0">
<segment>
<wire x1="-58.42" y1="185.42" x2="-53.34" y2="185.42" width="0.1524" layer="91"/>
</segment>
</net>
<net name="N$58" class="0">
<segment>
<wire x1="-58.42" y1="187.96" x2="-53.34" y2="187.96" width="0.1524" layer="91"/>
</segment>
</net>
<net name="N$54" class="0">
<segment>
<wire x1="-45.72" y1="81.28" x2="-48.26" y2="81.28" width="0.1524" layer="91"/>
<wire x1="-48.26" y1="81.28" x2="-48.26" y2="167.64" width="0.1524" layer="91"/>
</segment>
</net>
<net name="N$1" class="0">
<segment>
<wire x1="-24.13" y1="240.03" x2="-19.05" y2="242.57" width="0.1524" layer="91"/>
</segment>
</net>
</nets>
</sheet>
</sheets>
</schematic>
</drawing>
</eagle>
